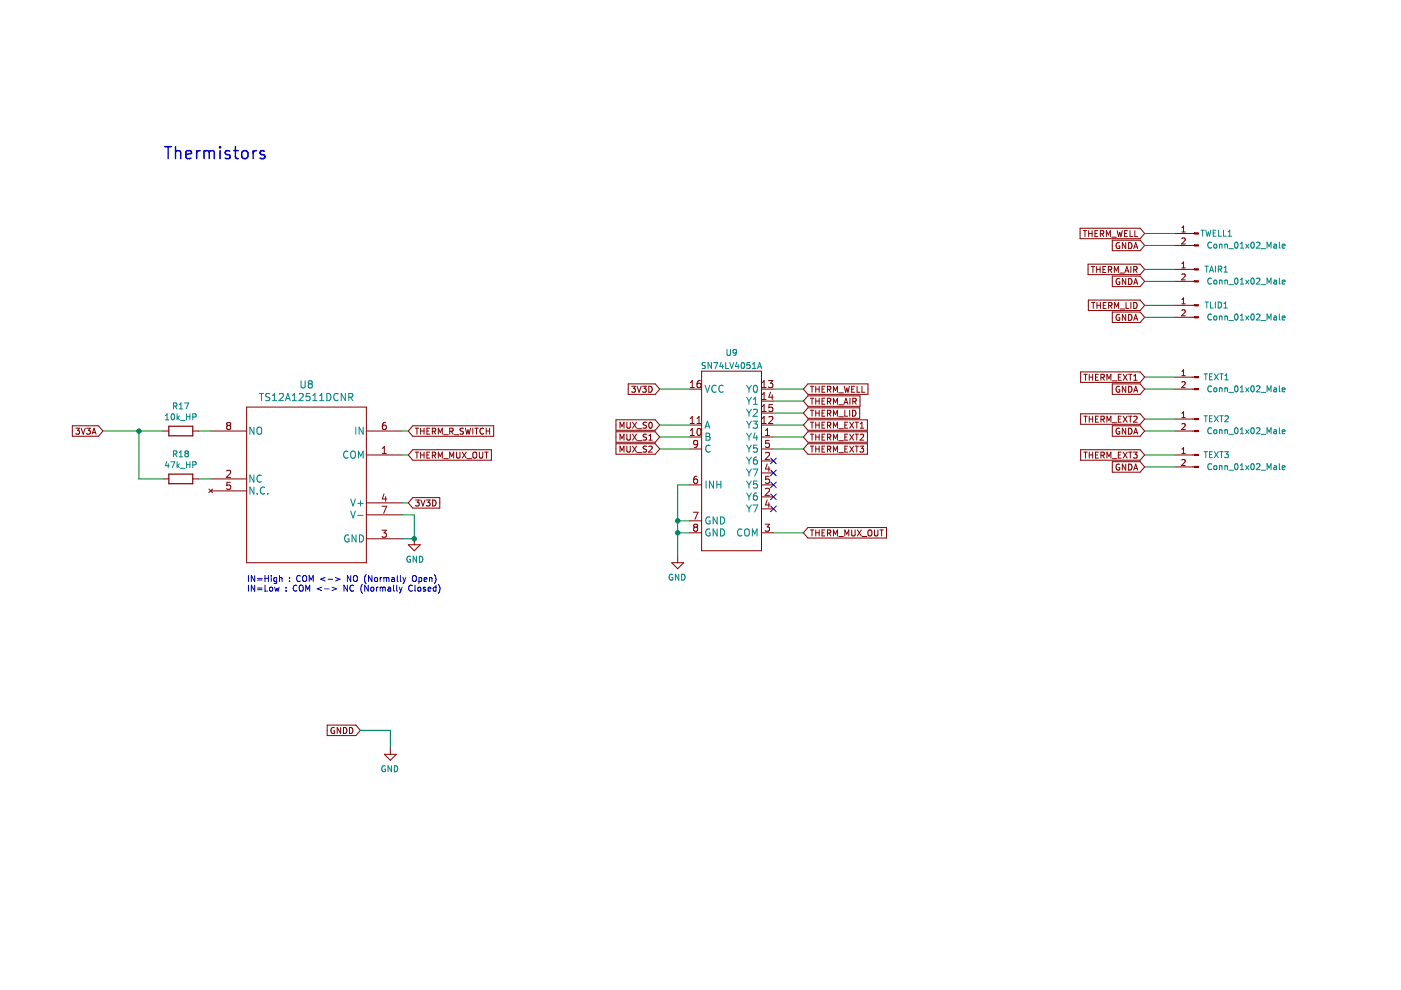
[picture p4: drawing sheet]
(kicad_sch (version 20211123) (generator eeschema)

 (paper "A4")

 (lib_symbols
  (symbol "Connector:Conn_01x02_Male" (pin_names (offset 1.016) hide) (in_bom yes) (on_board yes)
   (property "Reference" "J" (id 0) (at 0 2.54 0) (effects (font (size 1.27 1.27))))
   (property "Value" "Conn_01x02_Male" (id 1) (at 0 -5.08 0) (effects (font (size 1.27 1.27))))
   (property "Footprint" "" (id 2) (at 0 0 0) (effects (font (size 1.27 1.27)) hide))
   (property "Datasheet" "~" (id 3) (at 0 0 0) (effects (font (size 1.27 1.27)) hide))
   (symbol "Conn_01x02_Male_1_1"
    (polyline (pts (xy 1.27 -2.54) (xy 0.8636 -2.54)) (stroke (width 0.1524) (type default) (color 0 0 0 0)) (fill (type none)))
    (polyline (pts (xy 1.27 0) (xy 0.8636 0)) (stroke (width 0.1524) (type default) (color 0 0 0 0)) (fill (type none)))
    (rectangle (start 0.8636 -2.413) (end 0 -2.667) (stroke (width 0.1524) (type default) (color 0 0 0 0)) (fill (type outline)))
    (rectangle (start 0.8636 0.127) (end 0 -0.127) (stroke (width 0.1524) (type default) (color 0 0 0 0)) (fill (type outline)))
    (pin passive line (at 5.08 0 180) (length 3.81) (name "Pin_1" (effects (font (size 1.27 1.27)))) (number "1" (effects (font (size 1.27 1.27)))))
    (pin passive line (at 5.08 -2.54 180) (length 3.81) (name "Pin_2" (effects (font (size 1.27 1.27)))) (number "2" (effects (font (size 1.27 1.27)))))))
  (symbol "Device:R" (pin_numbers hide) (pin_names (offset 0)) (in_bom yes) (on_board yes)
   (property "Reference" "R" (id 0) (at 2.032 0 90) (effects (font (size 1.27 1.27))))
   (property "Value" "R" (id 1) (at 0 0 90) (effects (font (size 1.27 1.27))))
   (property "Footprint" "" (id 2) (at -1.778 0 90) (effects (font (size 1.27 1.27)) hide))
   (property "Datasheet" "~" (id 3) (at 0 0 0) (effects (font (size 1.27 1.27)) hide))
   (symbol "R_0_1"
    (rectangle (start -1.016 -2.54) (end 1.016 2.54) (stroke (width 0.254) (type default) (color 0 0 0 0)) (fill (type none))))
   (symbol "R_1_1"
    (pin passive line (at 0 3.81 270) (length 1.27) (name "~" (effects (font (size 1.27 1.27)))) (number "1" (effects (font (size 1.27 1.27)))))
    (pin passive line (at 0 -3.81 90) (length 1.27) (name "~" (effects (font (size 1.27 1.27)))) (number "2" (effects (font (size 1.27 1.27)))))))
  (symbol "Ninja-qPCR:SN74LV4051A" (in_bom yes) (on_board yes)
   (property "Reference" "U" (id 0) (at -6.35 5.08 0) (effects (font (size 1.27 1.27))))
   (property "Value" "SN74LV4051A" (id 1) (at -6.35 -35.56 0) (effects (font (size 1.27 1.27))))
   (property "Footprint" "" (id 2) (at 0 -5.08 0) (effects (font (size 1.27 1.27)) hide))
   (property "Datasheet" "" (id 3) (at 0 -5.08 0) (effects (font (size 1.27 1.27)) hide))
   (symbol "SN74LV4051A_0_1"
    (rectangle (start -12.7 3.81) (end 0 -34.29) (stroke (width 0.1524) (type default) (color 0 0 0 0)) (fill (type none))))
   (symbol "SN74LV4051A_1_1"
    (pin power_in line (at -15.24 -10.16 0) (length 2.54) (name "Y4" (effects (font (size 1.4986 1.4986)))) (number "1" (effects (font (size 1.4986 1.4986)))))
    (pin power_in line (at 2.54 -10.16 180) (length 2.54) (name "B" (effects (font (size 1.4986 1.4986)))) (number "10" (effects (font (size 1.4986 1.4986)))))
    (pin power_in line (at 2.54 -7.62 180) (length 2.54) (name "A" (effects (font (size 1.4986 1.4986)))) (number "11" (effects (font (size 1.4986 1.4986)))))
    (pin power_in line (at -15.24 -7.62 0) (length 2.54) (name "Y3" (effects (font (size 1.4986 1.4986)))) (number "12" (effects (font (size 1.4986 1.4986)))))
    (pin power_in line (at -15.24 0 0) (length 2.54) (name "Y0" (effects (font (size 1.4986 1.4986)))) (number "13" (effects (font (size 1.4986 1.4986)))))
    (pin power_in line (at -15.24 -2.54 0) (length 2.54) (name "Y1" (effects (font (size 1.4986 1.4986)))) (number "14" (effects (font (size 1.4986 1.4986)))))
    (pin power_in line (at -15.24 -5.08 0) (length 2.54) (name "Y2" (effects (font (size 1.4986 1.4986)))) (number "15" (effects (font (size 1.4986 1.4986)))))
    (pin power_in line (at 2.54 0 180) (length 2.54) (name "VCC" (effects (font (size 1.4986 1.4986)))) (number "16" (effects (font (size 1.4986 1.4986)))))
    (pin power_in line (at -15.24 -22.86 0) (length 2.54) (name "Y6" (effects (font (size 1.4986 1.4986)))) (number "2" (effects (font (size 1.4986 1.4986)))))
    (pin power_in line (at -15.24 -15.24 0) (length 2.54) (name "Y6" (effects (font (size 1.4986 1.4986)))) (number "2" (effects (font (size 1.4986 1.4986)))))
    (pin power_in line (at -15.24 -30.48 0) (length 2.54) (name "COM" (effects (font (size 1.4986 1.4986)))) (number "3" (effects (font (size 1.4986 1.4986)))))
    (pin power_in line (at -15.24 -25.4 0) (length 2.54) (name "Y7" (effects (font (size 1.4986 1.4986)))) (number "4" (effects (font (size 1.4986 1.4986)))))
    (pin power_in line (at -15.24 -17.78 0) (length 2.54) (name "Y7" (effects (font (size 1.4986 1.4986)))) (number "4" (effects (font (size 1.4986 1.4986)))))
    (pin power_in line (at -15.24 -20.32 0) (length 2.54) (name "Y5" (effects (font (size 1.4986 1.4986)))) (number "5" (effects (font (size 1.4986 1.4986)))))
    (pin power_in line (at -15.24 -12.7 0) (length 2.54) (name "Y5" (effects (font (size 1.4986 1.4986)))) (number "5" (effects (font (size 1.4986 1.4986)))))
    (pin power_in line (at 2.54 -20.32 180) (length 2.54) (name "INH" (effects (font (size 1.4986 1.4986)))) (number "6" (effects (font (size 1.4986 1.4986)))))
    (pin power_in line (at 2.54 -27.94 180) (length 2.54) (name "GND" (effects (font (size 1.4986 1.4986)))) (number "7" (effects (font (size 1.4986 1.4986)))))
    (pin power_in line (at 2.54 -30.48 180) (length 2.54) (name "GND" (effects (font (size 1.4986 1.4986)))) (number "8" (effects (font (size 1.4986 1.4986)))))
    (pin power_in line (at 2.54 -12.7 180) (length 2.54) (name "C" (effects (font (size 1.4986 1.4986)))) (number "9" (effects (font (size 1.4986 1.4986)))))))
  (symbol "Ninja-qPCR:TS12A12511DCNR" (pin_names (offset 0.254)) (in_bom yes) (on_board yes)
   (property "Reference" "U" (id 0) (at 20.32 10.16 0) (effects (font (size 1.524 1.524))))
   (property "Value" "Ninja-qPCR_TS12A12511DCNR" (id 1) (at 20.32 7.62 0) (effects (font (size 1.524 1.524))))
   (property "Footprint" "DCN8" (id 2) (at 20.32 6.096 0) (effects (font (size 1.524 1.524)) hide))
   (property "Datasheet" "" (id 3) (at 0 0 0) (effects (font (size 1.524 1.524))))
   (property "ki_locked" "" (id 4) (at 0 0 0) (effects (font (size 1.27 1.27))))
   (symbol "TS12A12511DCNR_1_1"
    (polyline (pts (xy 7.62 -27.94) (xy 33.02 -27.94)) (stroke (width 0.127) (type default) (color 0 0 0 0)) (fill (type none)))
    (polyline (pts (xy 7.62 5.08) (xy 7.62 -27.94)) (stroke (width 0.127) (type default) (color 0 0 0 0)) (fill (type none)))
    (polyline (pts (xy 33.02 -27.94) (xy 33.02 5.08)) (stroke (width 0.127) (type default) (color 0 0 0 0)) (fill (type none)))
    (polyline (pts (xy 33.02 5.08) (xy 7.62 5.08)) (stroke (width 0.127) (type default) (color 0 0 0 0)) (fill (type none)))
    (pin bidirectional line (at 0 -5.08 0) (length 7.62) (name "COM" (effects (font (size 1.4986 1.4986)))) (number "1" (effects (font (size 1.4986 1.4986)))))
    (pin output line (at 40.64 -10.16 180) (length 7.62) (name "NC" (effects (font (size 1.4986 1.4986)))) (number "2" (effects (font (size 1.4986 1.4986)))))
    (pin power_in line (at 0 -22.86 0) (length 7.62) (name "GND" (effects (font (size 1.4986 1.4986)))) (number "3" (effects (font (size 1.4986 1.4986)))))
    (pin power_in line (at 0 -15.24 0) (length 7.62) (name "V+" (effects (font (size 1.4986 1.4986)))) (number "4" (effects (font (size 1.4986 1.4986)))))
    (pin no_connect line (at 40.64 -12.7 180) (length 7.62) (name "N.C." (effects (font (size 1.4986 1.4986)))) (number "5" (effects (font (size 1.4986 1.4986)))))
    (pin input line (at 0 0 0) (length 7.62) (name "IN" (effects (font (size 1.4986 1.4986)))) (number "6" (effects (font (size 1.4986 1.4986)))))
    (pin power_in line (at 0 -17.78 0) (length 7.62) (name "V-" (effects (font (size 1.4986 1.4986)))) (number "7" (effects (font (size 1.4986 1.4986)))))
    (pin output line (at 40.64 0 180) (length 7.62) (name "NO" (effects (font (size 1.4986 1.4986)))) (number "8" (effects (font (size 1.4986 1.4986)))))))
  (symbol "power:GND" (power) (pin_names (offset 0)) (in_bom yes) (on_board yes)
   (property "Reference" "#PWR" (id 0) (at 0 -6.35 0) (effects (font (size 1.27 1.27)) hide))
   (property "Value" "GND" (id 1) (at 0 -3.81 0) (effects (font (size 1.27 1.27))))
   (property "Footprint" "" (id 2) (at 0 0 0) (effects (font (size 1.27 1.27)) hide))
   (property "Datasheet" "" (id 3) (at 0 0 0) (effects (font (size 1.27 1.27)) hide))
   (symbol "GND_0_1"
    (polyline (pts (xy 0 0) (xy 0 -1.27) (xy 1.27 -1.27) (xy 0 -2.54) (xy -1.27 -1.27) (xy 0 -1.27)) (stroke (width 0) (type default) (color 0 0 0 0)) (fill (type none))))
   (symbol "GND_1_1"
    (pin power_in line (at 0 0 270) (length 0) hide (name "GND" (effects (font (size 1.27 1.27)))) (number "1" (effects (font (size 1.27 1.27))))))))

 (junction (at 29.21 91.44) (diameter 0) (color 0 0 0 0))
 (junction (at 143.51 113.03) (diameter 0) (color 0 0 0 0))
 (junction (at 87.63 114.3) (diameter 0) (color 0 0 0 0))
 (junction (at 143.51 110.49) (diameter 0) (color 0 0 0 0))

 (no_connect (at 163.83 97.79))
 (no_connect (at 163.83 100.33))
 (no_connect (at 163.83 102.87))
 (no_connect (at 163.83 105.41))
 (no_connect (at 163.83 107.95))

 (wire (pts (xy 34.29 101.6) (xy 29.21 101.6)) (stroke (width 0) (type default) (color 0 0 0 0)))
 (wire (pts (xy 242.57 49.53) (xy 248.92 49.53)) (stroke (width 0) (type default) (color 0 0 0 0)))
 (wire (pts (xy 248.92 82.55) (xy 242.57 82.55)) (stroke (width 0) (type default) (color 0 0 0 0)))
 (wire (pts (xy 143.51 113.03) (xy 143.51 118.11)) (stroke (width 0) (type default) (color 0 0 0 0)))
 (wire (pts (xy 242.57 64.77) (xy 248.92 64.77)) (stroke (width 0) (type default) (color 0 0 0 0)))
 (wire (pts (xy 242.57 96.52) (xy 248.92 96.52)) (stroke (width 0) (type default) (color 0 0 0 0)))
 (wire (pts (xy 248.92 67.31) (xy 242.57 67.31)) (stroke (width 0) (type default) (color 0 0 0 0)))
 (wire (pts (xy 163.83 85.09) (xy 170.18 85.09)) (stroke (width 0) (type default) (color 0 0 0 0)))
 (wire (pts (xy 242.57 80.01) (xy 248.92 80.01)) (stroke (width 0) (type default) (color 0 0 0 0)))
 (wire (pts (xy 143.51 102.87) (xy 143.51 110.49)) (stroke (width 0) (type default) (color 0 0 0 0)))
 (wire (pts (xy 242.57 88.9) (xy 248.92 88.9)) (stroke (width 0) (type default) (color 0 0 0 0)))
 (wire (pts (xy 146.05 92.71) (xy 139.7 92.71)) (stroke (width 0) (type default) (color 0 0 0 0)))
 (wire (pts (xy 242.57 91.44) (xy 248.92 91.44)) (stroke (width 0) (type default) (color 0 0 0 0)))
 (wire (pts (xy 21.59 91.44) (xy 29.21 91.44)) (stroke (width 0) (type default) (color 0 0 0 0)))
 (wire (pts (xy 163.83 82.55) (xy 170.18 82.55)) (stroke (width 0) (type default) (color 0 0 0 0)))
 (wire (pts (xy 76.2 154.94) (xy 82.55 154.94)) (stroke (width 0) (type default) (color 0 0 0 0)))
 (wire (pts (xy 143.51 113.03) (xy 146.05 113.03)) (stroke (width 0) (type default) (color 0 0 0 0)))
 (wire (pts (xy 87.63 109.22) (xy 87.63 114.3)) (stroke (width 0) (type default) (color 0 0 0 0)))
 (wire (pts (xy 85.09 96.52) (xy 86.36 96.52)) (stroke (width 0) (type default) (color 0 0 0 0)))
 (wire (pts (xy 163.83 90.17) (xy 170.18 90.17)) (stroke (width 0) (type default) (color 0 0 0 0)))
 (wire (pts (xy 87.63 114.3) (xy 85.09 114.3)) (stroke (width 0) (type default) (color 0 0 0 0)))
 (wire (pts (xy 139.7 82.55) (xy 146.05 82.55)) (stroke (width 0) (type default) (color 0 0 0 0)))
 (wire (pts (xy 85.09 109.22) (xy 87.63 109.22)) (stroke (width 0) (type default) (color 0 0 0 0)))
 (wire (pts (xy 44.45 91.44) (xy 41.91 91.44)) (stroke (width 0) (type default) (color 0 0 0 0)))
 (wire (pts (xy 146.05 95.25) (xy 139.7 95.25)) (stroke (width 0) (type default) (color 0 0 0 0)))
 (wire (pts (xy 143.51 110.49) (xy 146.05 110.49)) (stroke (width 0) (type default) (color 0 0 0 0)))
 (wire (pts (xy 146.05 90.17) (xy 139.7 90.17)) (stroke (width 0) (type default) (color 0 0 0 0)))
 (wire (pts (xy 242.57 52.07) (xy 248.92 52.07)) (stroke (width 0) (type default) (color 0 0 0 0)))
 (wire (pts (xy 163.83 92.71) (xy 170.18 92.71)) (stroke (width 0) (type default) (color 0 0 0 0)))
 (wire (pts (xy 163.83 95.25) (xy 170.18 95.25)) (stroke (width 0) (type default) (color 0 0 0 0)))
 (wire (pts (xy 29.21 91.44) (xy 34.29 91.44)) (stroke (width 0) (type default) (color 0 0 0 0)))
 (wire (pts (xy 248.92 59.69) (xy 242.57 59.69)) (stroke (width 0) (type default) (color 0 0 0 0)))
 (wire (pts (xy 242.57 99.06) (xy 248.92 99.06)) (stroke (width 0) (type default) (color 0 0 0 0)))
 (wire (pts (xy 82.55 154.94) (xy 82.55 158.75)) (stroke (width 0) (type default) (color 0 0 0 0)))
 (wire (pts (xy 143.51 110.49) (xy 143.51 113.03)) (stroke (width 0) (type default) (color 0 0 0 0)))
 (wire (pts (xy 86.36 91.44) (xy 85.09 91.44)) (stroke (width 0) (type default) (color 0 0 0 0)))
 (wire (pts (xy 163.83 87.63) (xy 170.18 87.63)) (stroke (width 0) (type default) (color 0 0 0 0)))
 (wire (pts (xy 248.92 57.15) (xy 242.57 57.15)) (stroke (width 0) (type default) (color 0 0 0 0)))
 (wire (pts (xy 41.91 101.6) (xy 44.45 101.6)) (stroke (width 0) (type default) (color 0 0 0 0)))
 (wire (pts (xy 85.09 106.68) (xy 86.36 106.68)) (stroke (width 0) (type default) (color 0 0 0 0)))
 (wire (pts (xy 163.83 113.03) (xy 170.18 113.03)) (stroke (width 0) (type default) (color 0 0 0 0)))
 (wire (pts (xy 146.05 102.87) (xy 143.51 102.87)) (stroke (width 0) (type default) (color 0 0 0 0)))
 (wire (pts (xy 29.21 101.6) (xy 29.21 91.44)) (stroke (width 0) (type default) (color 0 0 0 0)))

 (text "IN=High : COM <-> NO (Normally Open)\nIN=Low : COM <-> NC (Normally Closed)" (at 52.07 125.73 0) (effects (font (size 1.27 1.27)) (justify left bottom)))
 (text "Thermistors" (at 34.29 34.29 0) (effects (font (size 2.54 2.54)) (justify left bottom)))

 (global_label "THERM_EXT2" (shape input) (at 242.57 88.9 180) (fields_autoplaced) (effects (font (size 1.27 1.27)) (justify right))
  (property "Intersheet References" "${INTERSHEET_REFS}" (id 0) (at 0 0 0) (effects (font (size 1.27 1.27)) hide)))
 (global_label "GNDA" (shape input) (at 242.57 59.69 180) (fields_autoplaced) (effects (font (size 1.27 1.27)) (justify right))
  (property "Intersheet References" "${INTERSHEET_REFS}" (id 0) (at 0 0 0) (effects (font (size 1.27 1.27)) hide)))
 (global_label "THERM_LID" (shape input) (at 170.18 87.63 0) (fields_autoplaced) (effects (font (size 1.27 1.27)) (justify left))
  (property "Intersheet References" "${INTERSHEET_REFS}" (id 0) (at -25.4 36.83 0) (effects (font (size 1.27 1.27)) hide)))
 (global_label "3V3D" (shape input) (at 139.7 82.55 180) (fields_autoplaced) (effects (font (size 1.27 1.27)) (justify right))
  (property "Intersheet References" "${INTERSHEET_REFS}" (id 0) (at 335.28 34.29 0) (effects (font (size 1.27 1.27)) (justify left) hide)))
 (global_label "THERM_EXT1" (shape input) (at 242.57 80.01 180) (fields_autoplaced) (effects (font (size 1.27 1.27)) (justify right))
  (property "Intersheet References" "${INTERSHEET_REFS}" (id 0) (at 0 0 0) (effects (font (size 1.27 1.27)) hide)))
 (global_label "THERM_EXT1" (shape input) (at 170.18 90.17 0) (fields_autoplaced) (effects (font (size 1.27 1.27)) (justify left))
  (property "Intersheet References" "${INTERSHEET_REFS}" (id 0) (at -25.4 31.75 0) (effects (font (size 1.27 1.27)) hide)))
 (global_label "MUX_S1" (shape input) (at 139.7 92.71 180) (fields_autoplaced) (effects (font (size 1.27 1.27)) (justify right))
  (property "Intersheet References" "${INTERSHEET_REFS}" (id 0) (at 335.28 29.21 0) (effects (font (size 1.27 1.27)) (justify left) hide)))
 (global_label "GNDA" (shape input) (at 242.57 82.55 180) (fields_autoplaced) (effects (font (size 1.27 1.27)) (justify right))
  (property "Intersheet References" "${INTERSHEET_REFS}" (id 0) (at 0 0 0) (effects (font (size 1.27 1.27)) hide)))
 (global_label "3V3D" (shape input) (at 86.36 106.68 0) (fields_autoplaced) (effects (font (size 1.27 1.27)) (justify left))
  (property "Intersheet References" "${INTERSHEET_REFS}" (id 0) (at 0 0 0) (effects (font (size 1.27 1.27)) hide)))
 (global_label "THERM_WELL" (shape input) (at 170.18 82.55 0) (fields_autoplaced) (effects (font (size 1.27 1.27)) (justify left))
  (property "Intersheet References" "${INTERSHEET_REFS}" (id 0) (at -25.4 26.67 0) (effects (font (size 1.27 1.27)) hide)))
 (global_label "THERM_MUX_OUT" (shape input) (at 86.36 96.52 0) (fields_autoplaced) (effects (font (size 1.27 1.27)) (justify left))
  (property "Intersheet References" "${INTERSHEET_REFS}" (id 0) (at 198.12 198.12 0) (effects (font (size 1.27 1.27)) hide)))
 (global_label "MUX_S2" (shape input) (at 139.7 95.25 180) (fields_autoplaced) (effects (font (size 1.27 1.27)) (justify right))
  (property "Intersheet References" "${INTERSHEET_REFS}" (id 0) (at 335.28 29.21 0) (effects (font (size 1.27 1.27)) (justify left) hide)))
 (global_label "THERM_EXT3" (shape input) (at 170.18 95.25 0) (fields_autoplaced) (effects (font (size 1.27 1.27)) (justify left))
  (property "Intersheet References" "${INTERSHEET_REFS}" (id 0) (at 302.26 153.67 0) (effects (font (size 1.27 1.27)) hide)))
 (global_label "THERM_AIR" (shape input) (at 170.18 85.09 0) (fields_autoplaced) (effects (font (size 1.27 1.27)) (justify left))
  (property "Intersheet References" "${INTERSHEET_REFS}" (id 0) (at -25.4 31.75 0) (effects (font (size 1.27 1.27)) hide)))
 (global_label "GNDA" (shape input) (at 242.57 99.06 180) (fields_autoplaced) (effects (font (size 1.27 1.27)) (justify right))
  (property "Intersheet References" "${INTERSHEET_REFS}" (id 0) (at 0 0 0) (effects (font (size 1.27 1.27)) hide)))
 (global_label "THERM_EXT2" (shape input) (at 170.18 92.71 0) (fields_autoplaced) (effects (font (size 1.27 1.27)) (justify left))
  (property "Intersheet References" "${INTERSHEET_REFS}" (id 0) (at 302.26 140.97 0) (effects (font (size 1.27 1.27)) hide)))
 (global_label "THERM_MUX_OUT" (shape input) (at 170.18 113.03 0) (fields_autoplaced) (effects (font (size 1.27 1.27)) (justify left))
  (property "Intersheet References" "${INTERSHEET_REFS}" (id 0) (at 281.94 214.63 0) (effects (font (size 1.27 1.27)) hide)))
 (global_label "THERM_AIR" (shape input) (at 242.57 57.15 180) (fields_autoplaced) (effects (font (size 1.27 1.27)) (justify right))
  (property "Intersheet References" "${INTERSHEET_REFS}" (id 0) (at 0 0 0) (effects (font (size 1.27 1.27)) hide)))
 (global_label "THERM_LID" (shape input) (at 242.57 64.77 180) (fields_autoplaced) (effects (font (size 1.27 1.27)) (justify right))
  (property "Intersheet References" "${INTERSHEET_REFS}" (id 0) (at 0 0 0) (effects (font (size 1.27 1.27)) hide)))
 (global_label "GNDA" (shape input) (at 242.57 91.44 180) (fields_autoplaced) (effects (font (size 1.27 1.27)) (justify right))
  (property "Intersheet References" "${INTERSHEET_REFS}" (id 0) (at 0 0 0) (effects (font (size 1.27 1.27)) hide)))
 (global_label "THERM_EXT3" (shape input) (at 242.57 96.52 180) (fields_autoplaced) (effects (font (size 1.27 1.27)) (justify right))
  (property "Intersheet References" "${INTERSHEET_REFS}" (id 0) (at 0 0 0) (effects (font (size 1.27 1.27)) hide)))
 (global_label "3V3A" (shape input) (at 21.59 91.44 180) (fields_autoplaced) (effects (font (size 1.27 1.27)) (justify right))
  (property "Intersheet References" "${INTERSHEET_REFS}" (id 0) (at 0 0 0) (effects (font (size 1.27 1.27)) hide)))
 (global_label "GNDA" (shape input) (at 242.57 52.07 180) (fields_autoplaced) (effects (font (size 1.27 1.27)) (justify right))
  (property "Intersheet References" "${INTERSHEET_REFS}" (id 0) (at 0 0 0) (effects (font (size 1.27 1.27)) hide)))
 (global_label "GNDA" (shape input) (at 242.57 67.31 180) (fields_autoplaced) (effects (font (size 1.27 1.27)) (justify right))
  (property "Intersheet References" "${INTERSHEET_REFS}" (id 0) (at 0 0 0) (effects (font (size 1.27 1.27)) hide)))
 (global_label "THERM_WELL" (shape input) (at 242.57 49.53 180) (fields_autoplaced) (effects (font (size 1.27 1.27)) (justify right))
  (property "Intersheet References" "${INTERSHEET_REFS}" (id 0) (at 0 0 0) (effects (font (size 1.27 1.27)) hide)))
 (global_label "GNDD" (shape input) (at 76.2 154.94 180) (fields_autoplaced) (effects (font (size 1.27 1.27)) (justify right))
  (property "Intersheet References" "${INTERSHEET_REFS}" (id 0) (at -52.07 29.21 0) (effects (font (size 1.27 1.27)) hide)))
 (global_label "THERM_R_SWITCH" (shape input) (at 86.36 91.44 0) (fields_autoplaced) (effects (font (size 1.27 1.27)) (justify left))
  (property "Intersheet References" "${INTERSHEET_REFS}" (id 0) (at 0 0 0) (effects (font (size 1.27 1.27)) hide)))
 (global_label "MUX_S0" (shape input) (at 139.7 90.17 180) (fields_autoplaced) (effects (font (size 1.27 1.27)) (justify right))
  (property "Intersheet References" "${INTERSHEET_REFS}" (id 0) (at 335.28 29.21 0) (effects (font (size 1.27 1.27)) (justify left) hide)))

 (symbol (lib_id "power:GND") (at 82.55 158.75 0) (mirror y) (unit 1) (in_bom yes) (on_board yes)
  (property "Reference" "#PWR011" (id 0) (at 82.55 165.1 0) (effects (font (size 1.27 1.27)) hide))
  (property "Value" "GND" (id 1) (at 82.423 163.1442 0))
  (property "Footprint" "" (id 2) (at 82.55 158.75 0) (effects (font (size 1.27 1.27)) hide))
  (property "Datasheet" "" (id 3) (at 82.55 158.75 0) (effects (font (size 1.27 1.27)) hide)) (pin "1"))

 (symbol (lib_id "Ninja-qPCR:TS12A12511DCNR") (at 85.09 91.44 0) (mirror y) (unit 1) (in_bom yes) (on_board yes)
  (property "Reference" "U8" (id 0) (at 64.77 81.6102 0) (effects (font (size 1.524 1.524))))
  (property "Value" "TS12A12511DCNR" (id 1) (at 64.77 84.3026 0) (effects (font (size 1.524 1.524))))
  (property "Footprint" "Package_TO_SOT_SMD:SOT-23-8" (id 2) (at 64.77 85.344 0) (effects (font (size 1.524 1.524)) hide))
  (property "Datasheet" "" (id 3) (at 85.09 91.44 0) (effects (font (size 1.524 1.524)))) (pin "1") (pin "2") (pin "3") (pin "4") (pin "5") (pin "6") (pin "7") (pin "8"))

 (symbol (lib_id "power:GND") (at 87.63 114.3 0) (unit 1) (in_bom yes) (on_board yes)
  (property "Reference" "#PWR09" (id 0) (at 87.63 120.65 0) (effects (font (size 1.27 1.27)) hide))
  (property "Value" "GND" (id 1) (at 87.757 118.6942 0))
  (property "Footprint" "" (id 2) (at 87.63 114.3 0) (effects (font (size 1.27 1.27)) hide))
  (property "Datasheet" "" (id 3) (at 87.63 114.3 0) (effects (font (size 1.27 1.27)) hide)) (pin "1"))

 (symbol (lib_id "Device:R") (at 38.1 101.6 90) (mirror x) (unit 1) (in_bom yes) (on_board yes)
  (property "Reference" "R18" (id 0) (at 38.1 96.3422 90))
  (property "Value" "47k_HP" (id 1) (at 38.1 98.6536 90))
  (property "Footprint" "Resistor_SMD:R_0603_1608Metric" (id 2) (at 38.1 99.822 90) (effects (font (size 1.27 1.27)) hide))
  (property "Datasheet" "~" (id 3) (at 38.1 101.6 0) (effects (font (size 1.27 1.27)) hide)) (pin "1") (pin "2"))

 (symbol (lib_id "Device:R") (at 38.1 91.44 90) (mirror x) (unit 1) (in_bom yes) (on_board yes)
  (property "Reference" "R17" (id 0) (at 38.1 86.1822 90))
  (property "Value" "10k_HP" (id 1) (at 38.1 88.4936 90))
  (property "Footprint" "Resistor_SMD:R_0603_1608Metric" (id 2) (at 38.1 89.662 90) (effects (font (size 1.27 1.27)) hide))
  (property "Datasheet" "~" (id 3) (at 38.1 91.44 0) (effects (font (size 1.27 1.27)) hide)) (pin "1") (pin "2"))

 (symbol (lib_id "Connector:Conn_01x02_Male") (at 254 80.01 0) (mirror y) (unit 1) (in_bom yes) (on_board yes)
  (property "Reference" "TEXT1" (id 0) (at 257.81 80.01 0))
  (property "Value" "Conn_01x02_Male" (id 1) (at 264.16 82.55 0))
  (property "Footprint" "Connector_PinHeader_2.54mm:PinHeader_1x02_P2.54mm_Vertical" (id 2) (at 254 80.01 0) (effects (font (size 1.27 1.27)) hide))
  (property "Datasheet" "~" (id 3) (at 254 80.01 0) (effects (font (size 1.27 1.27)) hide)) (pin "1") (pin "2"))

 (symbol (lib_id "Connector:Conn_01x02_Male") (at 254 64.77 0) (mirror y) (unit 1) (in_bom yes) (on_board yes)
  (property "Reference" "TLID1" (id 0) (at 257.81 64.77 0))
  (property "Value" "Conn_01x02_Male" (id 1) (at 264.16 67.31 0))
  (property "Footprint" "Connector_PinHeader_2.54mm:PinHeader_1x02_P2.54mm_Vertical" (id 2) (at 254 64.77 0) (effects (font (size 1.27 1.27)) hide))
  (property "Datasheet" "~" (id 3) (at 254 64.77 0) (effects (font (size 1.27 1.27)) hide)) (pin "1") (pin "2"))

 (symbol (lib_id "Connector:Conn_01x02_Male") (at 254 88.9 0) (mirror y) (unit 1) (in_bom yes) (on_board yes)
  (property "Reference" "TEXT2" (id 0) (at 257.81 88.9 0))
  (property "Value" "Conn_01x02_Male" (id 1) (at 264.16 91.44 0))
  (property "Footprint" "Connector_PinHeader_2.54mm:PinHeader_1x02_P2.54mm_Vertical" (id 2) (at 254 88.9 0) (effects (font (size 1.27 1.27)) hide))
  (property "Datasheet" "~" (id 3) (at 254 88.9 0) (effects (font (size 1.27 1.27)) hide)) (pin "1") (pin "2"))

 (symbol (lib_id "Connector:Conn_01x02_Male") (at 254 57.15 0) (mirror y) (unit 1) (in_bom yes) (on_board yes)
  (property "Reference" "TAIR1" (id 0) (at 257.81 57.15 0))
  (property "Value" "Conn_01x02_Male" (id 1) (at 264.16 59.69 0))
  (property "Footprint" "Connector_PinHeader_2.54mm:PinHeader_1x02_P2.54mm_Vertical" (id 2) (at 254 57.15 0) (effects (font (size 1.27 1.27)) hide))
  (property "Datasheet" "~" (id 3) (at 254 57.15 0) (effects (font (size 1.27 1.27)) hide)) (pin "1") (pin "2"))

 (symbol (lib_id "Connector:Conn_01x02_Male") (at 254 49.53 0) (mirror y) (unit 1) (in_bom yes) (on_board yes)
  (property "Reference" "TWELL1" (id 0) (at 257.81 49.53 0))
  (property "Value" "Conn_01x02_Male" (id 1) (at 264.16 52.07 0))
  (property "Footprint" "Connector_PinHeader_2.54mm:PinHeader_1x02_P2.54mm_Vertical" (id 2) (at 254 49.53 0) (effects (font (size 1.27 1.27)) hide))
  (property "Datasheet" "~" (id 3) (at 254 49.53 0) (effects (font (size 1.27 1.27)) hide)) (pin "1") (pin "2"))

 (symbol (lib_id "Connector:Conn_01x02_Male") (at 254 96.52 0) (mirror y) (unit 1) (in_bom yes) (on_board yes)
  (property "Reference" "TEXT3" (id 0) (at 257.81 96.52 0))
  (property "Value" "Conn_01x02_Male" (id 1) (at 264.16 99.06 0))
  (property "Footprint" "Connector_PinHeader_2.54mm:PinHeader_1x02_P2.54mm_Vertical" (id 2) (at 254 96.52 0) (effects (font (size 1.27 1.27)) hide))
  (property "Datasheet" "~" (id 3) (at 254 96.52 0) (effects (font (size 1.27 1.27)) hide)) (pin "1") (pin "2"))

 (symbol (lib_id "power:GND") (at 143.51 118.11 0) (mirror y) (unit 1) (in_bom yes) (on_board yes)
  (property "Reference" "#PWR0117" (id 0) (at 143.51 124.46 0) (effects (font (size 1.27 1.27)) hide))
  (property "Value" "GND" (id 1) (at 143.383 122.5042 0))
  (property "Footprint" "" (id 2) (at 143.51 118.11 0) (effects (font (size 1.27 1.27)) hide))
  (property "Datasheet" "" (id 3) (at 143.51 118.11 0) (effects (font (size 1.27 1.27)) hide)) (pin "1"))

 (symbol (lib_id "Ninja-qPCR:SN74LV4051A") (at 148.59 82.55 0) (mirror y) (unit 1) (in_bom yes) (on_board yes) (fields_autoplaced)
  (property "Reference" "U9" (id 0) (at 154.94 74.8243 0))
  (property "Value" "SN74LV4051A" (id 1) (at 154.94 77.5994 0))
  (property "Footprint" "Package_SO:SOIC-16_3.9x9.9mm_P1.27mm" (id 2) (at 148.59 87.63 0) (effects (font (size 1.27 1.27)) hide))
  (property "Datasheet" "" (id 3) (at 148.59 87.63 0) (effects (font (size 1.27 1.27)) hide)) (pin "1") (pin "10") (pin "11") (pin "12") (pin "13") (pin "14") (pin "15") (pin "16") (pin "2") (pin "2") (pin "3") (pin "4") (pin "4") (pin "5") (pin "5") (pin "6") (pin "7") (pin "8") (pin "9")))
